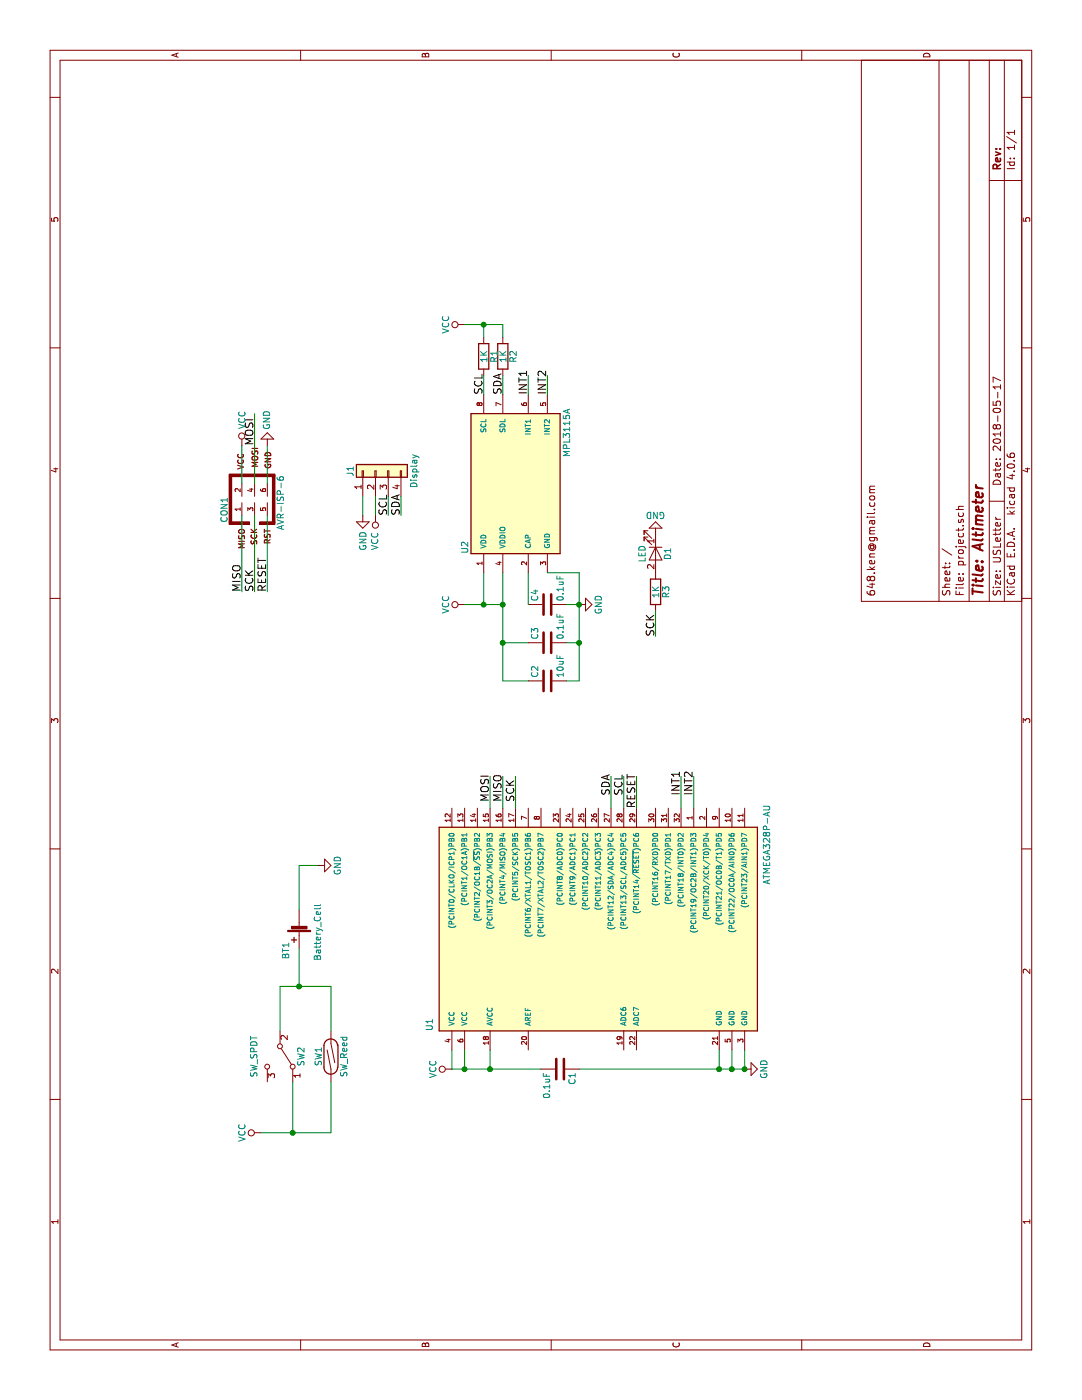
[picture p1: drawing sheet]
EESchema Schematic File Version 2
LIBS:project-rescue
LIBS:project
LIBS:power
LIBS:device
LIBS:transistors
LIBS:conn
LIBS:linear
LIBS:regul
LIBS:74xx
LIBS:cmos4000
LIBS:adc-dac
LIBS:memory
LIBS:xilinx
LIBS:microcontrollers
LIBS:dsp
LIBS:microchip
LIBS:analog_switches
LIBS:motorola
LIBS:texas
LIBS:intel
LIBS:audio
LIBS:interface
LIBS:digital-audio
LIBS:philips
LIBS:display
LIBS:cypress
LIBS:siliconi
LIBS:opto
LIBS:atmel
LIBS:contrib
LIBS:valves
LIBS:switches
LIBS:project-cache
EELAYER 25 0
EELAYER END
$Descr USLetter 11000 8500
encoding utf-8
Sheet 1 1
Title "Altimeter"
Date "2018-05-17"
Rev ""
Comp ""
Comment1 ""
Comment2 ""
Comment3 ""
Comment4 "648.ken@gmail.com"
$EndDescr
$Comp
L Battery_Cell BT1
U 1 1
P 3750 2350
F 0 "BT1" V 3850 2500 50  0000 L CNN
F 1 "Battery_Cell" V 3600 2200 50  0000 L CNN
F 2 "myFootPrints:BATT_CR2032_SMD" V 3750 2410 50  0001 C CNN
F 3 "" V 3750 2410 50  0001 C CNN
	1    3750 2350
	0    -1   -1   0   
$EndComp
$Comp
L SW_Reed-RESCUE-project SW1
U 1 1
P 2700 2600
F 0 "SW1" H 2700 2700 50  0000 C CNN
F 1 "SW_Reed" H 2700 2500 50  0000 C CNN
F 2 "footprints:REED_SWITCH" H 2700 2600 50  0001 C CNN
F 3 "" H 2700 2600 50  0001 C CNN
	1    2700 2600
	1    0    0    -1  
$EndComp
Wire Wire Line
	3250 2600 2900 2600
$Comp
L ATMEGA328P-AU U1
U 1 1
P 3650 4650
F 0 "U1" H 2900 5900 50  0000 L BNN
F 1 "ATMEGA328P-AU" H 4050 3250 50  0000 L BNN
F 2 "Housings_QFP:TQFP-32_7x7mm_Pitch0.8mm" H 3650 4650 50  0001 C CIN
F 3 "" H 3650 4650 50  0001 C CNN
	1    3650 4650
	1    0    0    -1  
$EndComp
$Comp
L Conn_01x04 J1
U 1 1
P 7300 2950
F 0 "J1" H 7300 3150 50  0000 C CNN
F 1 "Display" H 7300 2650 50  0000 C CNN
F 2 "Pin_Headers:Pin_Header_Straight_1x04_Pitch2.54mm" H 7300 2950 50  0001 C CNN
F 3 "" H 7300 2950 50  0001 C CNN
	1    7300 2950
	1    0    0    -1  
$EndComp
Wire Wire Line
	7100 2850 6950 2850
Wire Wire Line
	7100 2950 6950 2950
Wire Wire Line
	7100 3050 6950 3050
Wire Wire Line
	7100 3150 6950 3150
$Comp
L GND #PWR01
U 1 1
P 6950 2850
F 0 "#PWR01" H 6950 2600 50  0001 C CNN
F 1 "GND" V 6950 2650 50  0000 C CNN
F 2 "" H 6950 2850 50  0001 C CNN
F 3 "" H 6950 2850 50  0001 C CNN
	1    6950 2850
	0    1    1    0   
$EndComp
$Comp
L VCC #PWR02
U 1 1
P 6950 2950
F 0 "#PWR02" H 6950 2800 50  0001 C CNN
F 1 "VCC" V 6950 3150 50  0000 C CNN
F 2 "" H 6950 2950 50  0001 C CNN
F 3 "" H 6950 2950 50  0001 C CNN
	1    6950 2950
	0    -1   -1   0   
$EndComp
Text Label 6950 3050 0    60   ~ 0
SCL
Text Label 6950 3150 0    60   ~ 0
SDA
Wire Wire Line
	4650 4800 4900 4800
Wire Wire Line
	4650 4900 4900 4900
Text Label 4750 4800 0    60   ~ 0
SDA
Text Label 4750 4900 0    60   ~ 0
SCL
Wire Wire Line
	2750 5650 2600 5650
Wire Wire Line
	2600 4550 2600 5850
Wire Wire Line
	2600 5850 2750 5850
Wire Wire Line
	2750 5750 2600 5750
Connection ~ 2600 5750
$Comp
L GND #PWR03
U 1 1
P 2600 5850
F 0 "#PWR03" H 2600 5600 50  0001 C CNN
F 1 "GND" H 2600 5700 50  0000 C CNN
F 2 "" H 2600 5850 50  0001 C CNN
F 3 "" H 2600 5850 50  0001 C CNN
	1    2600 5850
	1    0    0    -1  
$EndComp
Connection ~ 2600 5850
$Comp
L R R2
U 1 1
P 8200 3950
F 0 "R2" V 8280 3950 50  0000 C CNN
F 1 "1K" V 8200 3950 50  0000 C CNN
F 2 "Resistors_SMD:R_0805" V 8130 3950 50  0001 C CNN
F 3 "" H 8200 3950 50  0001 C CNN
	1    8200 3950
	0    1    1    0   
$EndComp
$Comp
L R R1
U 1 1
P 8200 3800
F 0 "R1" V 8280 3800 50  0000 C CNN
F 1 "1K" V 8200 3800 50  0000 C CNN
F 2 "Resistors_SMD:R_0805" V 8130 3800 50  0001 C CNN
F 3 "" H 8200 3800 50  0001 C CNN
	1    8200 3800
	0    1    1    0   
$EndComp
$Comp
L VCC #PWR04
U 1 1
P 8450 3650
F 0 "#PWR04" H 8450 3500 50  0001 C CNN
F 1 "VCC" H 8450 3800 50  0000 C CNN
F 2 "" H 8450 3650 50  0001 C CNN
F 3 "" H 8450 3650 50  0001 C CNN
	1    8450 3650
	1    0    0    -1  
$EndComp
Wire Wire Line
	7900 3800 8050 3800
Wire Wire Line
	7900 3950 8050 3950
Wire Wire Line
	8350 3800 8450 3800
Wire Wire Line
	8450 3650 8450 3950
Wire Wire Line
	8450 3950 8350 3950
Connection ~ 8450 3800
Text Label 7900 3800 0    60   ~ 0
SCL
Text Label 7900 3950 0    60   ~ 0
SDA
$Comp
L VCC #PWR05
U 1 1
P 6250 3650
F 0 "#PWR05" H 6250 3500 50  0001 C CNN
F 1 "VCC" H 6250 3800 50  0000 C CNN
F 2 "" H 6250 3650 50  0001 C CNN
F 3 "" H 6250 3650 50  0001 C CNN
	1    6250 3650
	1    0    0    -1  
$EndComp
$Comp
L C C4
U 1 1
P 6250 4300
F 0 "C4" H 6275 4400 50  0000 L CNN
F 1 "0.1uF" H 6275 4200 50  0000 L CNN
F 2 "Capacitors_SMD:C_0805" H 6288 4150 50  0001 C CNN
F 3 "" H 6250 4300 50  0001 C CNN
	1    6250 4300
	1    0    0    -1  
$EndComp
Wire Wire Line
	6500 3800 6250 3800
Wire Wire Line
	6250 3950 6250 3650
Wire Wire Line
	5650 3950 6500 3950
$Comp
L GND #PWR06
U 1 1
P 6250 4550
F 0 "#PWR06" H 6250 4300 50  0001 C CNN
F 1 "GND" H 6250 4400 50  0000 C CNN
F 2 "" H 6250 4550 50  0001 C CNN
F 3 "" H 6250 4550 50  0001 C CNN
	1    6250 4550
	1    0    0    -1  
$EndComp
$Comp
L MPL3115A U2
U 1 1
P 7200 4050
F 0 "U2" H 6700 4450 50  0000 C CNN
F 1 "MPL3115A" H 7600 3650 50  0000 C CNN
F 2 "Housings_LGA:LGA-8_3x5mm_Pitch1.25mm" H 7200 4050 50  0001 C CIN
F 3 "" H 7200 4050 50  0001 C CNN
	1    7200 4050
	1    0    0    -1  
$EndComp
Connection ~ 6250 3800
Wire Wire Line
	6500 4150 6250 4150
Wire Wire Line
	6500 4550 6500 4300
Wire Wire Line
	5650 4550 6500 4550
Wire Wire Line
	6250 4550 6250 4450
Wire Wire Line
	7900 4150 8050 4150
Wire Wire Line
	7900 4300 8050 4300
Text Label 7900 4150 0    60   ~ 0
INT1
Text Label 7900 4300 0    60   ~ 0
INT2
$Comp
L C C2
U 1 1
P 5650 4300
F 0 "C2" H 5675 4400 50  0000 L CNN
F 1 "10uF" H 5675 4200 50  0000 L CNN
F 2 "Capacitors_SMD:C_1206" H 5688 4150 50  0001 C CNN
F 3 "" H 5650 4300 50  0001 C CNN
	1    5650 4300
	1    0    0    -1  
$EndComp
Wire Wire Line
	5950 3950 5950 4150
Connection ~ 6250 3950
Wire Wire Line
	5650 3950 5650 4150
Connection ~ 5950 3950
Wire Wire Line
	5650 4450 5650 4550
Connection ~ 6250 4550
Wire Wire Line
	5950 4450 5950 4550
Connection ~ 5950 4550
$Comp
L C C3
U 1 1
P 5950 4300
F 0 "C3" H 5975 4400 50  0000 L CNN
F 1 "0.1uF" H 5975 4200 50  0000 L CNN
F 2 "Capacitors_SMD:C_0805" H 5988 4150 50  0001 C CNN
F 3 "" H 5950 4300 50  0001 C CNN
	1    5950 4300
	1    0    0    -1  
$EndComp
$Comp
L SW_SPDT SW2
U 1 1
P 2700 2200
F 0 "SW2" H 2700 2370 50  0000 C CNN
F 1 "SW_SPDT" H 2700 2000 50  0000 C CNN
F 2 "Buttons_Switches_SMD:SW_SPDT_CK-JS102011SAQN" H 2700 2200 50  0001 C CNN
F 3 "" H 2700 2200 50  0001 C CNN
	1    2700 2200
	-1   0    0    1   
$EndComp
Wire Wire Line
	2100 2600 2500 2600
Wire Wire Line
	2900 2200 3250 2200
$Comp
L GND #PWR07
U 1 1
P 4200 2500
F 0 "#PWR07" H 4200 2250 50  0001 C CNN
F 1 "GND" H 4200 2350 50  0000 C CNN
F 2 "" H 4200 2500 50  0001 C CNN
F 3 "" H 4200 2500 50  0001 C CNN
	1    4200 2500
	1    0    0    -1  
$EndComp
$Comp
L VCC #PWR08
U 1 1
P 2100 2050
F 0 "#PWR08" H 2100 1900 50  0001 C CNN
F 1 "VCC" H 2100 2200 50  0000 C CNN
F 2 "" H 2100 2050 50  0001 C CNN
F 3 "" H 2100 2050 50  0001 C CNN
	1    2100 2050
	1    0    0    -1  
$EndComp
$Comp
L VCC #PWR09
U 1 1
P 2600 3550
F 0 "#PWR09" H 2600 3400 50  0001 C CNN
F 1 "VCC" H 2600 3700 50  0000 C CNN
F 2 "" H 2600 3550 50  0001 C CNN
F 3 "" H 2600 3550 50  0001 C CNN
	1    2600 3550
	1    0    0    -1  
$EndComp
Wire Wire Line
	2750 3550 2600 3550
Wire Wire Line
	2600 3650 2750 3650
Wire Wire Line
	2600 3850 2750 3850
Wire Wire Line
	2600 3550 2600 4250
Connection ~ 2600 3650
Wire Wire Line
	4650 5350 4900 5350
Wire Wire Line
	4650 5450 4900 5450
Text Label 4750 5350 0    60   ~ 0
INT1
Text Label 4750 5450 0    60   ~ 0
INT2
Wire Wire Line
	4650 5000 4900 5000
Wire Wire Line
	4650 3850 4900 3850
Wire Wire Line
	4650 3950 4900 3950
Wire Wire Line
	4650 4050 4900 4050
Text Label 4700 3850 0    60   ~ 0
MOSI
Text Label 4700 3950 0    60   ~ 0
MISO
Text Label 4700 4050 0    60   ~ 0
SCK
Text Label 4650 5000 0    60   ~ 0
RESET
$Comp
L AVR-ISP-6 CON1
U 1 1
P 7100 2000
F 0 "CON1" H 6995 2240 50  0000 C CNN
F 1 "AVR-ISP-6" H 6835 1770 50  0000 L BNN
F 2 "myFootPrints:AVR-ISP-6" V 6580 2040 50  0001 C CNN
F 3 "" H 7075 2000 50  0001 C CNN
	1    7100 2000
	1    0    0    -1  
$EndComp
Wire Wire Line
	7200 1900 7500 1900
Wire Wire Line
	7200 2000 7750 2000
Wire Wire Line
	7200 2100 7500 2100
Wire Wire Line
	6950 2100 6350 2100
Wire Wire Line
	6950 2000 6350 2000
Wire Wire Line
	6950 1900 6350 1900
Text Label 7500 2000 0    60   ~ 0
MOSI
Text Label 6350 1900 0    60   ~ 0
MISO
Text Label 6350 2000 0    60   ~ 0
SCK
Text Label 6350 2100 0    60   ~ 0
RESET
$Comp
L GND #PWR010
U 1 1
P 7500 2100
F 0 "#PWR010" H 7500 1850 50  0001 C CNN
F 1 "GND" V 7500 1900 50  0000 C CNN
F 2 "" H 7500 2100 50  0001 C CNN
F 3 "" H 7500 2100 50  0001 C CNN
	1    7500 2100
	0    -1   -1   0   
$EndComp
$Comp
L VCC #PWR011
U 1 1
P 7500 1900
F 0 "#PWR011" H 7500 1750 50  0001 C CNN
F 1 "VCC" V 7500 2100 50  0000 C CNN
F 2 "" H 7500 1900 50  0001 C CNN
F 3 "" H 7500 1900 50  0001 C CNN
	1    7500 1900
	0    1    1    0   
$EndComp
Wire Wire Line
	3250 2350 3550 2350
Wire Wire Line
	3850 2350 4200 2350
Wire Wire Line
	4200 2350 4200 2500
Wire Wire Line
	3250 2200 3250 2600
Connection ~ 3250 2350
$Comp
L C C1
U 1 1
P 2600 4400
F 0 "C1" H 2625 4500 50  0000 L CNN
F 1 "0.1uF" H 2625 4300 50  0000 L CNN
F 2 "Capacitors_SMD:C_0805" H 2638 4250 50  0001 C CNN
F 3 "" H 2600 4400 50  0001 C CNN
	1    2600 4400
	-1   0    0    1   
$EndComp
Connection ~ 2600 3850
Connection ~ 2600 5650
$Comp
L R R3
U 1 1
P 6350 5150
F 0 "R3" V 6430 5150 50  0000 C CNN
F 1 "1K" V 6350 5150 50  0000 C CNN
F 2 "Resistors_SMD:R_0805" V 6280 5150 50  0001 C CNN
F 3 "" H 6350 5150 50  0001 C CNN
	1    6350 5150
	0    1    1    0   
$EndComp
$Comp
L LED D1
U 1 1
P 6650 5150
F 0 "D1" H 6650 5250 50  0000 C CNN
F 1 "LED" H 6650 5050 50  0000 C CNN
F 2 "LEDs:LED_0805" H 6650 5150 50  0001 C CNN
F 3 "" H 6650 5150 50  0001 C CNN
	1    6650 5150
	-1   0    0    1   
$EndComp
$Comp
L GND #PWR012
U 1 1
P 6800 5150
F 0 "#PWR012" H 6800 4900 50  0001 C CNN
F 1 "GND" H 6800 5000 50  0000 C CNN
F 2 "" H 6800 5150 50  0001 C CNN
F 3 "" H 6800 5150 50  0001 C CNN
	1    6800 5150
	0    -1   -1   0   
$EndComp
Wire Wire Line
	6200 5150 6000 5150
Text Label 6000 5150 0    60   ~ 0
SCK
Wire Wire Line
	2100 2600 2100 2050
Wire Wire Line
	2500 2300 2100 2300
Connection ~ 2100 2300
$EndSCHEMATC
